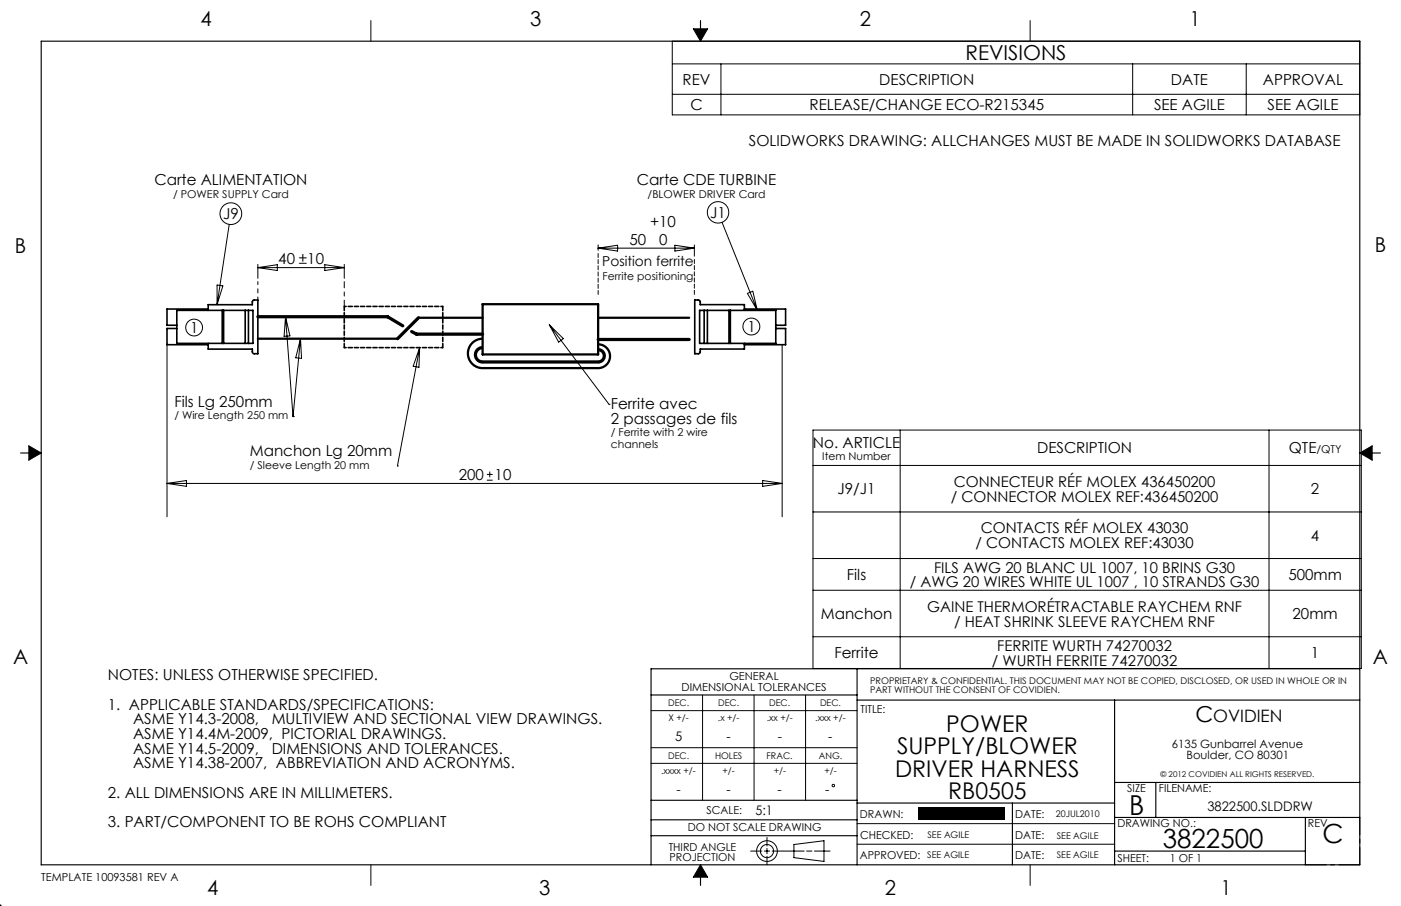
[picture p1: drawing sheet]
<svg xmlns="http://www.w3.org/2000/svg" width="432mm" height="279mm" viewBox="0 0 432 279" stroke-linecap="round" stroke-linejoin="round" font-family="sans-serif">
<g fill="none" stroke="#000" stroke-width=".31">
<path d="M114.3 6.4v6.3M207.2 12.7h211.9v22.7h-211.9zM207.2 19.7h211.9M213.7 8.9h4.4l-2.2 3.8zM222.2 19.7v15.7M317.5 6.4v6.3M349.1 19.7v15.7M384.1 19.7v15.7M207.2 29.1h211.9M70.6 69.2l-3.7 24.8M184.4 75.5v1.7M184.4 76.5h29.6"/>
<path d="M184.4 76.5l6-.9v1.8zM208 75.6l6 .9-6 .9zM214 75.5v3.5M222.5 68.6l10.9 27.1M66.9 87.9l1.8 .3-1.8 5.8zM79.5 81.5v4.3M79.5 82.5h26.6M79.5 82.5l6-.9v1.8zM88 97.7l2.3 30.8M88 97.7l1.4 5.9-1.8 .1zM100.1 81.6l6 .9-6 .9zM106.1 81.5v4.3"/>
<path d="M230.3 90.5l1.7-.7 1.4 5.9zM51.5 106.3v53.1M92.6 104.5l-2.3 24M92.6 104.5l.3 6-1.8-.2zM129.3 107.2l-6.8 36.5M129.3 107.2l-.2 6.1-1.7-.4zM169.3 100.2l18.4 24.5M169.3 100.2l4.3 4.2-1.4 1.1zM241.1 106.3v53.1M8.9 137.5l3.8 2.2-3.8 2.2zM90.3 128.5h.1M187.7 124.7h.1"/>
<path d="M250.6 132.6h169v73.6h-169zM277.4 132.6v73.6M391.1 132.6v73.6M419.1 139.7l3.8-2.2v4.4zM51.5 149.1h189.6M51.5 149.1l6-.9v1.8zM122.5 143.7h.1M150.1 148.1h1.7M150.1 146.3h1.7M150.9 145.4v1.8M235.1 148.2l6 .9-6 .9zM250.6 157.9h169"/>
<path d="M250.6 143.5h169M250.6 172.2h169M250.6 182h169M250.6 196.4h169M200.7 219.2h63.5M216.5 214.3v32.5M232.4 214.3v32.5M248.3 214.3v32.5M200.7 230.6h63.5M200.7 235.4h63.5M236.4 258.3v2.6M264.2 254h79.3"/>
<path d="M0 279.4h.1M0 279.4h.5M0 278.9v.5M.4 279l-.4 .4M114.3 266.7v6.4M215.9 266.7l2.2 3.8h-4.4zM231.3 262.5h3.5M235.6 262.5h1.6M236.4 261.6v1.7M236.4 264v2.7M238 262.5h9.8M244.7 260.4l9.3-1.1v6.4l-9.3-1.2z"/>
<path d="M248.6 262.5h1.7M251 262.5h4.8M264.2 260.4h79.3M317.5 266.7v6.4"/>
<circle cx="71.2" cy="65.9" r="3.3"/>
<circle cx="221.3" cy="65.5" r="3.3"/>
<circle cx="59.8" cy="101" r="2.59"/>
<circle cx="231.6" cy="100.7" r="2.61"/>
<circle cx="256.8" cy="242.3" r=".38"/>
<circle cx="236.4" cy="262.5" r="3.2"/>
<circle cx="236.4" cy="262.5" r="2.02"/>
</g>
<g fill="none" stroke="#000" stroke-width=".35">
<path d="M12.7 12.7h406.4v254h-406.4zM215.9 6.4v6.3M6.3 139.7h6.4M419.1 139.7h6.3M200.7 214.3h63.5M264.2 215.9h154.9M264.2 206.2v60.5M343.5 215.9v50.8M419.1 206.2h-218.4v60.5M200.7 252.8h63.5M200.7 257.7h63.5M200.7 246.8h63.5"/>
<path d="M264.2 247.7h79.3M312 247.7v19M343.5 252.1h75.6M343.5 241.3h75.6M356.2 241.3v10.8M402.3 252.1v14.6M215.9 266.7v6.4M343.5 262.5h58.8"/>
</g>
<path d="M419.1 252.1v14.6" fill="none" stroke="#000" stroke-width=".31" stroke-dasharray="30.5 1.3 1.3 1.3" stroke-dashoffset="25.1"/>
<path d="M402.3 266.7h16.8" fill="none" stroke="#000" stroke-width=".31" stroke-dasharray="30.5 1.3 1.3 1.3" stroke-dashoffset="24"/>
<path d="M213.7 8.9l2.2 3.8v-3.8zM215.9 8.9v3.8l2.2-3.8zM419.1 139.7h3.8v-2.2zM419.1 139.7l3.8 2.2v-2.2zM215.9 266.7v3.8h2.2zM215.9 266.7l-2.2 3.8h2.2zM8.9 139.7v2.2l3.8-2.2zM8.9 137.5v2.2h3.8z" fill-rule="evenodd" fill="#000"/>
<path d="M148.7 104.5a4.5 4.5 0 0 0-4.5 4.5 4.5 4.5 0 0 0 4.5 4.5M184.3 106.2a3.7 3.7 0 0 1 3.7 3.7 3.7 3.7 0 0 1-3.7 3.6" fill="none" stroke="#000" stroke-width=".7" stroke-linecap="butt"/>
<path d="M148.7 107.2a2.21 2.21 0 0 0-2.2 2.2 2.21 2.21 0 0 0 2.2 2.2M184.3 107.8a1.89 1.89 0 0 1 1.9 1.9 1.89 1.89 0 0 1-1.9 1.9" fill="none" stroke="#000" stroke-width="1" stroke-linecap="butt"/>
<path d="M129 98h19.7M148.7 93.8h35.6v15.5h-35.6zM184.3 98h28.1M79.5 104.5h43M148.7 113.5h35.6" fill="none" stroke="#000" stroke-width=".7"/>
<path d="M214 80v10.8M184.4 90.8v-12.6" fill="none" stroke="#000" stroke-width=".31" stroke-dasharray="1.3 .6"/>
<path d="M79.5 97.7h39.9l4.7 2.8M129 98l-6.5 6.5M126.9 102.2l1.5 .8h20.3M148.7 111.6h35.6M184.3 104.7h28.1" fill="none" stroke="#000" stroke-width="1"/>
<path d="M79.5 92.5v-5.7" fill="none" stroke="#000" stroke-width=".31" stroke-dasharray="30.5 1.3 1.3 1.3" stroke-dashoffset="29.5"/>
<path d="M106.1 94.5v-7.7" fill="none" stroke="#000" stroke-width=".31" stroke-dasharray="30.5 1.3 1.3 1.3" stroke-dashoffset="28.6"/>
<path d="M106.1 94.5v12.7M136.5 94.5v12.7" fill="none" stroke="#000" stroke-width=".5" stroke-dasharray="1.3 .6"/>
<path d="M106.1 94.5h30.4M106.1 107.2h30.4" fill="none" stroke="#000" stroke-width=".5" stroke-dasharray="1.3 .6" stroke-dashoffset=".7"/>
<g fill="none" stroke="#000" stroke-width=".5">
<path d="M54.5 95.7h23.5v10.2h-23.5zM64.2 95.7v-1.7h13.6l.1-1.3 1.6-.2v16.6l-1.6-.2-.1-1.2h-13.6v-1.8M64.2 95.3h-12.7v5h3M68.5 95.7v10.2M68.9 95.7v10.2M75.6 95.7v10.2M76.6 95.7v10.2M215.6 95.7h23.5v10.2h-23.5zM217 95.7v10.2M218 95.7v10.2M224.7 95.7v10.2M225.1 95.7v10.2"/>
<path d="M229.4 95.7v-1.8h-13.6l-.1-1.2-1.6-.2v16.6l1.6-.2 .1-1.3h13.6v-1.7M229.4 95.3h12.7v5h-3M54.5 101.3h-3v5h12.7M239.1 101.3h3v5h-12.7"/>
</g>
<path d="M283 249.1h26.8v3.8h-26.8z" fill="#000"/>
<text font-size="8.5" x="348" y="251.4">B</text>
<g font-size="8.1">
<text x="358.4" y="261.6">3822500</text>
<text x="407.6" y="259.9">C</text>
</g>
<g font-size="7.1">
<text x="291.7" y="225.7">POWER</text>
<text x="276.5" y="232.6">SUPPLY/BLOWER</text>
<text x="275.9" y="239.5">DRIVER HARNESS</text>
<text x="292.3" y="246.4">RB0505</text>
</g>
<text font-size="6.8" x="368.4" y="222.8">C</text>
<g font-size="6.3">
<text x="61.8" y="8">4</text>
<text x="163.4" y="8">3</text>
<text x="265" y="8">2</text>
<text x="366.7" y="8">1</text>
<text x="297.6" y="18.4">REVISIONS</text>
<text x="4.6" y="77.9">B</text>
<text x="423.7" y="77.9">B</text>
<text x="4" y="204.9">A</text>
<text x="423.1" y="204.8">A</text>
<text x="63.9" y="276.1">4</text>
<text x="166.2" y="276.1">3</text>
<text x="272.7" y="276.1">2</text>
<text x="376.3" y="276.1">1</text>
</g>
<text font-size="5.3" x="373.9" y="222.8">OVIDIEN</text>
<g font-size="4.7">
<text x="210.4" y="26.1">REV</text>
<text x="271" y="26.1">DESCRIPTION</text>
<text x="360.9" y="26.1">DATE</text>
<text x="389.2" y="26.1">APPROVAL</text>
<text x="212.8" y="33.9">C</text>
<text x="249.5" y="33.9">RELEASE/CHANGE ECO-R215345</text>
<text x="355.7" y="33.9">SEE AGILE</text>
<text x="390.7" y="33.9">SEE AGILE</text>
<text x="230.8" y="45.1">SOLIDWORKS DRAWING: ALLCHANGES MUST BE MADE IN SOLIDWORKS DATABASE</text>
<text x="47.6" y="57.1">Carte ALIMENTATION</text>
<text x="196.3" y="57.1">Carte CDE TURBINE</text>
<text x="68.8" y="67.5">J9</text>
<text x="200.4" y="70">+10</text>
<text x="218.9" y="67.1">J1</text>
<text x="194" y="75.5">50</text>
<text x="203.2" y="75.5">0</text>
<text x="85.8" y="81.5">40 ±10</text>
<text x="58.6" y="102.6">1</text>
<text x="230.3" y="102.3">1</text>
<text x="53.7" y="125.5">Fils Lg 250mm</text>
<text x="188.3" y="126.2">Ferrite avec</text>
<text x="188.3" y="130.8">2 passages de fils</text>
<text x="77" y="140.7">Manchon Lg 20mm</text>
<text x="250.6" y="138">No. ARTICLE</text>
<text x="319.6" y="139.8">DESCRIPTION</text>
<text x="397.2" y="139.8">QTE</text>
<text x="141.4" y="148">200</text>
<text x="152.5" y="148">10</text>
<text x="258.1" y="152.4">J9/J1</text>
<text x="404.1" y="152.4">2</text>
<text x="404.1" y="166.7">4</text>
<text x="261" y="178.8">Fils</text>
<text x="397.1" y="178.8">500mm</text>
<text x="253" y="190.9">Manchon</text>
<text x="398.4" y="190.9">20mm</text>
<text x="257.2" y="202.9">Ferrite</text>
<text x="404.1" y="202.9">1</text>
<text x="33.3" y="209.8">NOTES: UNLESS OTHERWISE SPECIFIED.</text>
<text x="33.3" y="218.9">1. APPLICABLE STANDARDS/SPECIFICATIONS:</text>
<text x="41" y="227.9">ASME Y14.4M-2009, PICTORIAL DRAWINGS.</text>
<text x="41" y="223.4">ASME Y14.3-2008,</text>
<text x="83.7" y="223.4">MULTIVIEW AND SECTIONAL VIEW DRAWINGS.</text>
<text x="41" y="232.4">ASME Y14.5-2009,</text>
<text x="83.7" y="232.4">DIMENSIONS AND TOLERANCES.</text>
<text x="41" y="237">ASME Y14.38-2007, ABBREVIATION AND ACRONYMS.</text>
<text x="33.3" y="246">2. ALL DIMENSIONS ARE IN MILLIMETERS.</text>
<text x="33.3" y="255.1">3. PART/COMPONENT TO BE ROHS COMPLIANT</text>
</g>
<g font-size="4.6">
<text x="293.1" y="154.7">/ CONNECTOR MOLEX REF:436450200</text>
<text x="294" y="150.2">CONNECTEUR RÉF MOLEX 436450200</text>
<text x="302.3" y="164.5">CONTACTS RÉF MOLEX 43030</text>
<text x="300.7" y="169.1">/ CONTACTS MOLEX REF:43030</text>
<text x="287.9" y="176.6">FILS AWG 20 BLANC UL 1007, 10 BRINS G30</text>
<text x="280.4" y="181.2">/ AWG 20 WIRES WHITE UL 1007 , 10 STRANDS G30</text>
<text x="285.7" y="188.6">GAINE THERMORÉTRACTABLE RAYCHEM RNF</text>
<text x="294" y="193.2">/ HEAT SHRINK SLEEVE RAYCHEM RNF</text>
<text x="307.4" y="200.7">FERRITE WURTH 74270032</text>
<text x="305.7" y="205.3">/ WURTH FERRITE 74270032</text>
</g>
<text font-size="4.2" x="185.6" y="82.2">Position ferrite</text>
<g font-size="4.1">
<text x="208.1" y="228.4">5</text>
<text x="223.9" y="228.5">-</text>
<text x="239.7" y="228.5">-</text>
<text x="255.3" y="228.4">-</text>
<text x="208.5" y="245">-</text>
<text x="223.9" y="244.9">-</text>
<text x="239.6" y="244.9">-</text>
<text x="254.3" y="245">-</text>
<text x="232.9" y="251.3">5:1</text>
<text x="372.1" y="250.1">3822500.SLDDRW</text>
</g>
<g font-size="3.5">
<text x="361.1" y="230.5">6135 Gunbarrel Avenue</text>
<text x="365.7" y="234.1">Boulder, CO 80301</text>
</g>
<g font-size="3.4">
<text x="224.8" y="209.6">GENERAL</text>
<text x="210.1" y="213.1">DIMENSIONAL TOLERANCES</text>
<text x="265.2" y="219.7">TITLE:</text>
<text x="347.4" y="244.3">SIZE</text>
<text x="357.2" y="244.3">FILENAME:</text>
<text x="217.7" y="251.2">SCALE:</text>
<text x="212" y="256.3">DO NOT SCALE DRAWING</text>
<text x="265" y="252.4">DRAWN:</text>
<text x="312.9" y="252.4">DATE:</text>
<text x="344.4" y="254.9">DRAWING NO.:</text>
<text x="403.1" y="254.9">REV</text>
<text x="206.1" y="262.4">THIRD ANGLE</text>
<text x="265.1" y="258.7">CHECKED:</text>
<text x="312.9" y="258.7">DATE:</text>
<text x="206.4" y="265.6">PROJECTION</text>
<text x="265" y="264.9">APPROVED:</text>
<text x="312.9" y="264.8">DATE:</text>
<text x="344.4" y="265.9">SHEET:</text>
<text x="360.6" y="265.9">1 OF 1</text>
<text x="12.7" y="271.7">TEMPLATE 10093581 REV A</text>
</g>
<g font-size="3.3">
<text x="53.3" y="60.9">/ POWER SUPPLY Card</text>
<text x="199.6" y="60.9">/BLOWER DRIVER Card</text>
<text x="185.7" y="86.3">Ferrite positioning</text>
<text x="53.7" y="129.3">/ Wire Length 250 mm</text>
<text x="188.3" y="134.6">/ Ferrite with 2 wire</text>
<text x="188.3" y="138.1">channels</text>
<text x="253.4" y="141.8">Item Number</text>
<text x="405.7" y="139.8">/QTY</text>
<text x="77" y="144.5">/ Sleeve Length 20 mm</text>
</g>
<g font-size="2.8">
<text x="268.2" y="210.9">PROPRIETARY &amp; CONFIDENTIAL. THIS DOCUMENT MAY NOT BE COPIED, DISCLOSED, OR USED IN WHOLE OR IN</text>
<text x="268.2" y="213.7">PART WITHOUT THE CONSENT OF COVIDIEN.</text>
<text x="205.9" y="217.8">DEC.</text>
<text x="221.3" y="217.8">DEC.</text>
<text x="237.1" y="217.8">DEC.</text>
<text x="252.7" y="217.8">DEC.</text>
<text x="206" y="222.4">X +/-</text>
<text x="221.3" y="222.4">.x +/-</text>
<text x="236.3" y="222.4">.xx +/-</text>
<text x="251.3" y="222.4">.xxx +/-</text>
<text x="205.9" y="234">DEC.</text>
<text x="220.4" y="233.9">HOLES</text>
<text x="236.3" y="233.9">FRAC.</text>
<text x="252.4" y="233.9">ANG.</text>
<text x="203.8" y="238.7">.xxxx +/-</text>
<text x="222.7" y="238.7">+/-</text>
<text x="238.5" y="238.7">+/-</text>
<text x="254.1" y="238.7">+/-</text>
<text x="325.4" y="252.1">20JUL2010</text>
<text x="285.9" y="258.3">SEE AGILE</text>
<text x="325.7" y="258.6">SEE AGILE</text>
<text x="285.8" y="264.7">SEE AGILE</text>
<text x="325.7" y="264.5">SEE AGILE</text>
</g>
<text font-size="2.5" x="357.7" y="239.6">© 2012 COVIDIEN ALL RIGHTS RESERVED.</text>
</svg>
